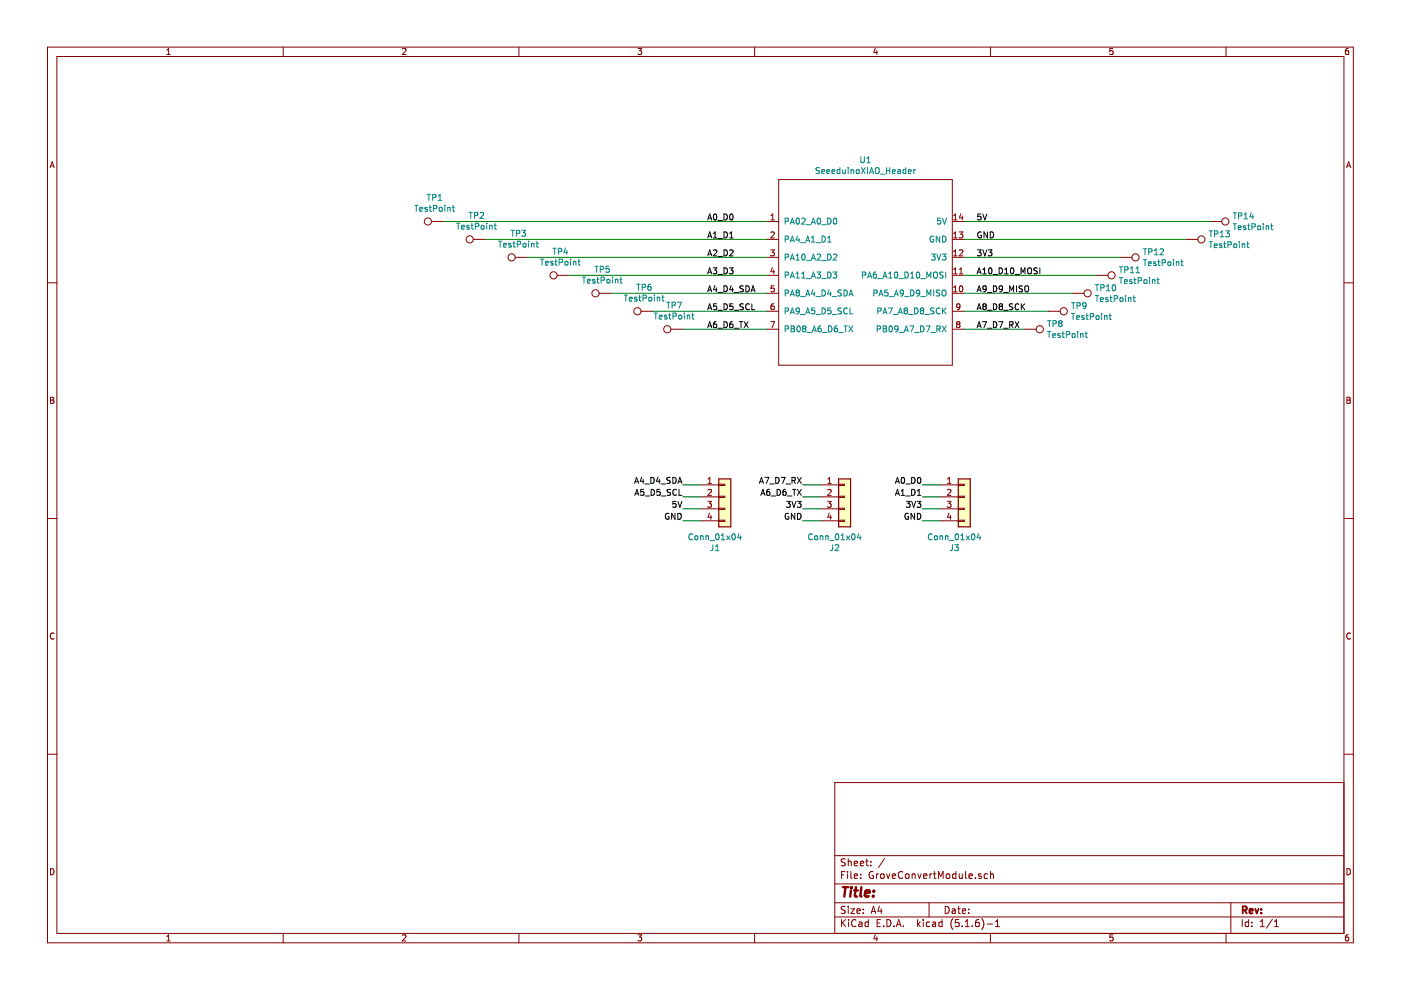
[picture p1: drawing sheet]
EESchema Schematic File Version 4
EELAYER 30 0
EELAYER END
$Descr A4 11693 8268
encoding utf-8
Sheet 1 1
Title ""
Date ""
Rev ""
Comp ""
Comment1 ""
Comment2 ""
Comment3 ""
Comment4 ""
$EndDescr
Wire Wire Line
	8050 2750 8550 2750
Text Label 8150 2750 0    50   ~ 0
A7_D7_RX
Text Label 5900 2750 0    50   ~ 0
A6_D6_TX
Text Label 5900 2000 0    50   ~ 0
A1_D1
Text Label 5900 2150 0    50   ~ 0
A2_D2
Text Label 5900 2300 0    50   ~ 0
A3_D3
Text Label 8150 2150 0    50   ~ 0
3V3
$Comp
L Connector:TestPoint TP1
U 1 1
P 3700 1850
F 0 "TP1" V 3895 1922 50  0000 C CNN
F 1 "TestPoint" V 3804 1922 50  0000 C CNN
F 2 "TestPoint:TestPoint_Pad_D1.0mm" H 3900 1850 50  0001 C CNN
F 3 "~" H 3900 1850 50  0001 C CNN
	1    3700 1850
	0    -1   -1   0   
$EndComp
$Comp
L Connector:TestPoint TP2
U 1 1
P 4050 2000
F 0 "TP2" V 4245 2072 50  0000 C CNN
F 1 "TestPoint" V 4154 2072 50  0000 C CNN
F 2 "TestPoint:TestPoint_Pad_D1.0mm" H 4250 2000 50  0001 C CNN
F 3 "~" H 4250 2000 50  0001 C CNN
	1    4050 2000
	0    -1   -1   0   
$EndComp
$Comp
L Connector:TestPoint TP3
U 1 1
P 4400 2150
F 0 "TP3" V 4595 2222 50  0000 C CNN
F 1 "TestPoint" V 4504 2222 50  0000 C CNN
F 2 "TestPoint:TestPoint_Pad_D1.0mm" H 4600 2150 50  0001 C CNN
F 3 "~" H 4600 2150 50  0001 C CNN
	1    4400 2150
	0    -1   -1   0   
$EndComp
$Comp
L Connector:TestPoint TP4
U 1 1
P 4750 2300
F 0 "TP4" V 4945 2372 50  0000 C CNN
F 1 "TestPoint" V 4854 2372 50  0000 C CNN
F 2 "TestPoint:TestPoint_Pad_D1.0mm" H 4950 2300 50  0001 C CNN
F 3 "~" H 4950 2300 50  0001 C CNN
	1    4750 2300
	0    -1   -1   0   
$EndComp
$Comp
L Connector:TestPoint TP5
U 1 1
P 5100 2450
F 0 "TP5" V 5295 2522 50  0000 C CNN
F 1 "TestPoint" V 5204 2522 50  0000 C CNN
F 2 "TestPoint:TestPoint_Pad_D1.0mm" H 5300 2450 50  0001 C CNN
F 3 "~" H 5300 2450 50  0001 C CNN
	1    5100 2450
	0    -1   -1   0   
$EndComp
$Comp
L Connector:TestPoint TP6
U 1 1
P 5450 2600
F 0 "TP6" V 5645 2672 50  0000 C CNN
F 1 "TestPoint" V 5554 2672 50  0000 C CNN
F 2 "TestPoint:TestPoint_Pad_D1.0mm" H 5650 2600 50  0001 C CNN
F 3 "~" H 5650 2600 50  0001 C CNN
	1    5450 2600
	0    -1   -1   0   
$EndComp
$Comp
L Connector:TestPoint TP7
U 1 1
P 5700 2750
F 0 "TP7" V 5895 2822 50  0000 C CNN
F 1 "TestPoint" V 5804 2822 50  0000 C CNN
F 2 "TestPoint:TestPoint_Pad_D1.0mm" H 5900 2750 50  0001 C CNN
F 3 "~" H 5900 2750 50  0001 C CNN
	1    5700 2750
	0    -1   -1   0   
$EndComp
$Comp
L Connector:TestPoint TP8
U 1 1
P 8550 2750
F 0 "TP8" V 8504 2938 50  0000 L CNN
F 1 "TestPoint" V 8595 2938 50  0000 L CNN
F 2 "TestPoint:TestPoint_Pad_D1.0mm" H 8750 2750 50  0001 C CNN
F 3 "~" H 8750 2750 50  0001 C CNN
	1    8550 2750
	0    1    1    0   
$EndComp
$Comp
L Connector:TestPoint TP9
U 1 1
P 8750 2600
F 0 "TP9" V 8704 2788 50  0000 L CNN
F 1 "TestPoint" V 8795 2788 50  0000 L CNN
F 2 "TestPoint:TestPoint_Pad_D1.0mm" H 8950 2600 50  0001 C CNN
F 3 "~" H 8950 2600 50  0001 C CNN
	1    8750 2600
	0    1    1    0   
$EndComp
$Comp
L Connector:TestPoint TP10
U 1 1
P 8950 2450
F 0 "TP10" V 8904 2638 50  0000 L CNN
F 1 "TestPoint" V 8995 2638 50  0000 L CNN
F 2 "TestPoint:TestPoint_Pad_D1.0mm" H 9150 2450 50  0001 C CNN
F 3 "~" H 9150 2450 50  0001 C CNN
	1    8950 2450
	0    1    1    0   
$EndComp
Wire Wire Line
	8050 2600 8750 2600
Wire Wire Line
	8050 2450 8950 2450
Wire Wire Line
	8050 2150 9350 2150
$Comp
L Connector:TestPoint TP11
U 1 1
P 9150 2300
F 0 "TP11" V 9104 2488 50  0000 L CNN
F 1 "TestPoint" V 9195 2488 50  0000 L CNN
F 2 "TestPoint:TestPoint_Pad_D1.0mm" H 9350 2300 50  0001 C CNN
F 3 "~" H 9350 2300 50  0001 C CNN
	1    9150 2300
	0    1    1    0   
$EndComp
Wire Wire Line
	8050 2300 9150 2300
$Comp
L Connector:TestPoint TP12
U 1 1
P 9350 2150
F 0 "TP12" V 9304 2338 50  0000 L CNN
F 1 "TestPoint" V 9395 2338 50  0000 L CNN
F 2 "TestPoint:TestPoint_Pad_D1.0mm" H 9550 2150 50  0001 C CNN
F 3 "~" H 9550 2150 50  0001 C CNN
	1    9350 2150
	0    1    1    0   
$EndComp
$Comp
L Connector:TestPoint TP13
U 1 1
P 9900 2000
F 0 "TP13" V 9854 2188 50  0000 L CNN
F 1 "TestPoint" V 9945 2188 50  0000 L CNN
F 2 "TestPoint:TestPoint_Pad_D1.0mm" H 10100 2000 50  0001 C CNN
F 3 "~" H 10100 2000 50  0001 C CNN
	1    9900 2000
	0    1    1    0   
$EndComp
$Comp
L Connector:TestPoint TP14
U 1 1
P 10100 1850
F 0 "TP14" V 10054 2038 50  0000 L CNN
F 1 "TestPoint" V 10145 2038 50  0000 L CNN
F 2 "TestPoint:TestPoint_Pad_D1.0mm" H 10300 1850 50  0001 C CNN
F 3 "~" H 10300 1850 50  0001 C CNN
	1    10100 1850
	0    1    1    0   
$EndComp
Wire Wire Line
	8050 1850 10100 1850
Text Label 8150 2000 0    50   ~ 0
GND
Wire Wire Line
	8050 2000 9900 2000
$Comp
L Connector_Generic:Conn_01x04 J1
U 1 1
P 6050 4150
F 0 "J1" H 5968 3725 50  0000 C CNN
F 1 "Conn_01x04" H 5968 3816 50  0000 C CNN
F 2 "Connector_Grove:Grove_1x04" H 6050 4150 50  0001 C CNN
F 3 "~" H 6050 4150 50  0001 C CNN
	1    6050 4150
	1    0    0    -1  
$EndComp
$Comp
L Connector_Generic:Conn_01x04 J2
U 1 1
P 7050 4150
F 0 "J2" H 6968 3725 50  0000 C CNN
F 1 "Conn_01x04" H 6968 3816 50  0000 C CNN
F 2 "Connector_Grove:Grove_1x04" H 7050 4150 50  0001 C CNN
F 3 "~" H 7050 4150 50  0001 C CNN
	1    7050 4150
	1    0    0    -1  
$EndComp
$Comp
L Connector_Generic:Conn_01x04 J3
U 1 1
P 8050 4150
F 0 "J3" H 7968 3725 50  0000 C CNN
F 1 "Conn_01x04" H 7968 3816 50  0000 C CNN
F 2 "Connector_Grove:Grove_1x04" H 8050 4150 50  0001 C CNN
F 3 "~" H 8050 4150 50  0001 C CNN
	1    8050 4150
	1    0    0    -1  
$EndComp
Wire Wire Line
	5850 4350 5700 4350
Wire Wire Line
	5850 4250 5700 4250
Wire Wire Line
	5850 4150 5700 4150
Wire Wire Line
	5850 4050 5700 4050
Wire Wire Line
	6850 4350 6700 4350
Wire Wire Line
	6850 4250 6700 4250
Wire Wire Line
	6850 4150 6700 4150
Wire Wire Line
	6850 4050 6700 4050
Wire Wire Line
	7850 4350 7700 4350
Wire Wire Line
	7850 4250 7700 4250
Wire Wire Line
	7850 4150 7700 4150
Wire Wire Line
	7850 4050 7700 4050
Text Label 5700 4350 2    50   ~ 0
GND
Text Label 5700 4250 2    50   ~ 0
5V
Text Label 6700 4350 2    50   ~ 0
GND
Text Label 6700 4250 2    50   ~ 0
3V3
Text Label 5700 4150 2    50   ~ 0
A5_D5_SCL
Text Label 5700 4050 2    50   ~ 0
A4_D4_SDA
Text Label 6700 4150 2    50   ~ 0
A6_D6_TX
Text Label 6700 4050 2    50   ~ 0
A7_D7_RX
Text Label 7700 4350 2    50   ~ 0
GND
Text Label 7700 4250 2    50   ~ 0
3V3
Text Label 7700 4150 2    50   ~ 0
A1_D1
Text Label 7700 4050 2    50   ~ 0
A0_D0
Text Label 5900 2600 0    50   ~ 0
A5_D5_SCL
Text Label 5900 2450 0    50   ~ 0
A4_D4_SDA
Text Label 5900 1850 0    50   ~ 0
A0_D0
Wire Wire Line
	3700 1850 6400 1850
Wire Wire Line
	4050 2000 6400 2000
Wire Wire Line
	4400 2150 6400 2150
Wire Wire Line
	5100 2450 6400 2450
Wire Wire Line
	4750 2300 6400 2300
Wire Wire Line
	5450 2600 6400 2600
Wire Wire Line
	5700 2750 6400 2750
Text Label 8150 1850 0    50   ~ 0
5V
Text Label 8150 2300 0    50   ~ 0
A10_D10_MOSI
Text Label 8150 2450 0    50   ~ 0
A9_D9_MISO
Text Label 8150 2600 0    50   ~ 0
A8_D8_SCK
$Comp
L SeeeduinoXIAO_Header:SeeeduinoXIAO_Header U1
U 1 1
P 7250 2300
F 0 "U1" H 7225 3265 50  0000 C CNN
F 1 "SeeeduinoXIAO_Header" H 7225 3174 50  0000 C CNN
F 2 "SeeeduinoXIAO_Header:Seeeduino XIAO-MOUDLE14P-2.54-21X17.8MM_Header" H 6900 2500 50  0001 C CNN
F 3 "" H 6900 2500 50  0001 C CNN
	1    7250 2300
	1    0    0    -1  
$EndComp
$EndSCHEMATC
